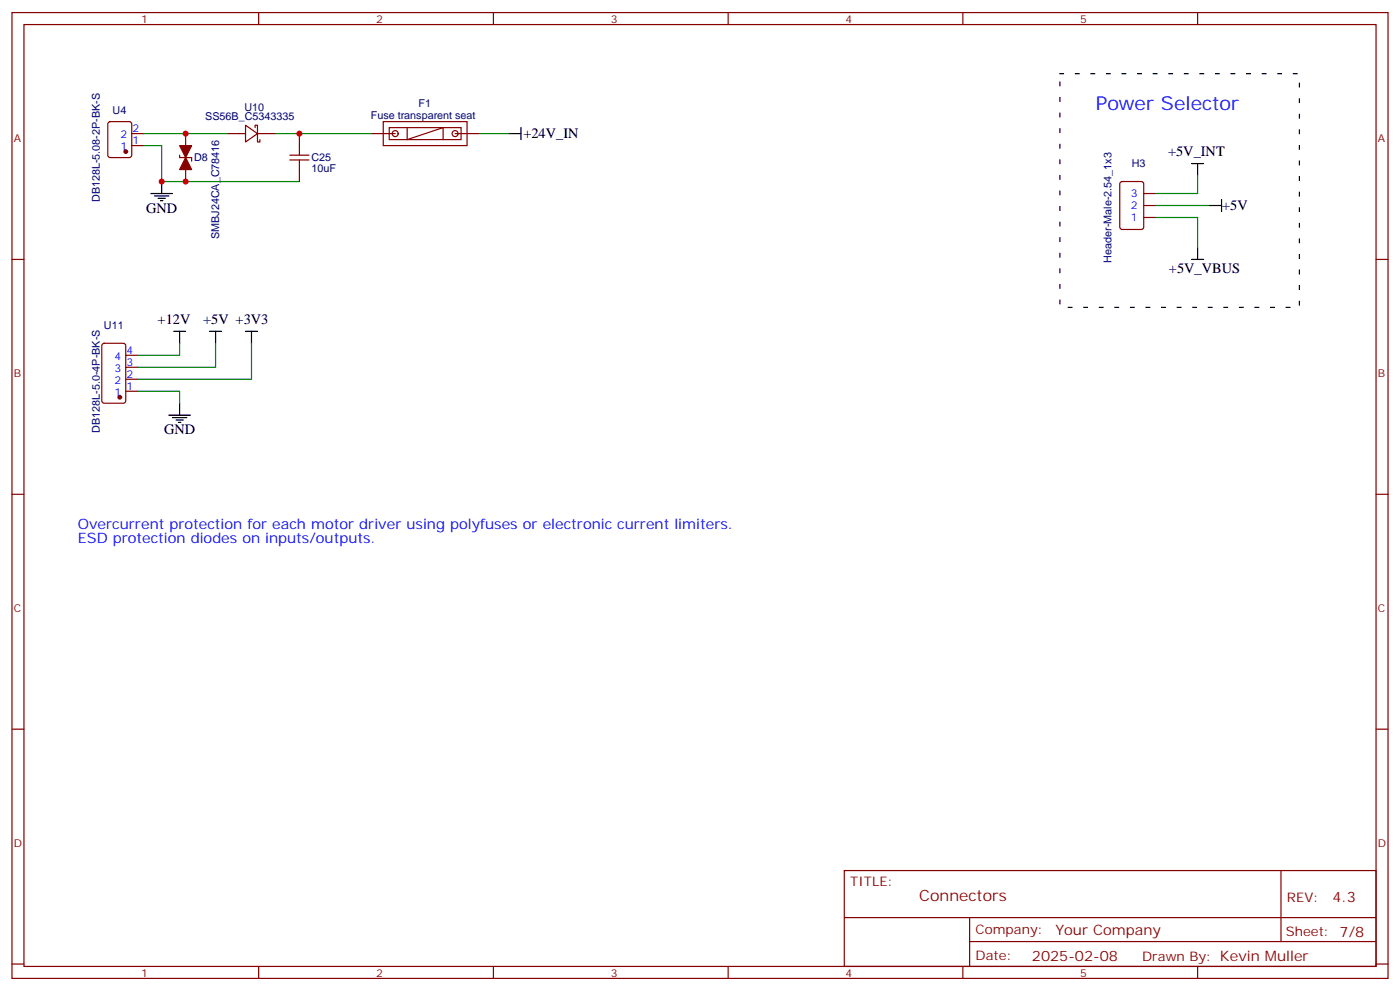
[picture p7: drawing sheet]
<svg xmlns="http://www.w3.org/2000/svg" width="412mm" height="292mm" viewBox="0 0 412 292" stroke-linecap="round" stroke-linejoin="round" font-family="sans-serif">
<g fill="none" stroke="#870000" stroke-width=".35">
<path d="M3.5 3.7h405.4v284.3h-405.4zM7.1 7.2h398.2v277.3h-398.2zM76.2 3.7v3.5M145.3 3.7v3.5M214.5 3.7v3.5M283.6 3.7v3.5M352.8 3.7v3.5M32 36l.5-.2h5.6l.7 .4v9.5l-.5 .6-5.8 .1-.7-.5-.1-9.4zM38.8 39.3h3.5M54.7 39.3v14.1M67 39.3h5.3M72.3 36.9l3.5 2.4-3.5 2.5z"/>
<path d="M75.1 37.6v-.7h.7v4.9h.8v-.7M75.8 39.3h5.3M88.2 39.3v6.4M109.4 39.3h7M112.9 35.8h24.7v7.1h-24.7zM114.7 37.6h21.1v3.5h-21.1zM119.9 37.6v3.5l10.6-3.5v3.5M134.1 39.3h7M38.8 42.9h3.5M52.9 45.7v.7h3.5v1M85.4 45.7h5.6M85.4 47.1h5.6"/>
<path d="M88.2 47.1v6.3M330.1 53.7l.5-.3h5.6l.6 .5 .1 13-.5 .6-5.8 .1-.7-.5-.1-12.9zM336.9 57h3.5M3.5 76.4h3.6M336.9 64h3.5M336.9 60.5h3.5M405.3 76.4h3.6M30.2 101.3l.5-.2h5.6l.7 .4v16.5l-.4 .7h-5.9l-.7-.5v-16.4zM37 115.2h3.6M37 111.7h3.6M37 108.1h3.6M37 104.6h3.6"/>
<path d="M3.5 145.5h3.6M405.3 145.5h3.6M3.5 214.7h3.6M405.3 214.7h3.6M248.7 256.3h156.6v28.2h-156.6zM377.3 256.3v20.9M248.7 270.1h156.5M285.6 277.2h119.6M285.6 270.1v14.2M3.5 283.8h3.6M76.2 284.5v3.5M145.3 284.5v3.5"/>
<path d="M214.5 284.5v3.5M283.6 284.5v3.5M352.8 284.5v3.5M405.3 283.8h3.6"/>
<circle cx="116.4" cy="39.3" r=".88"/>
<circle cx="134.1" cy="39.3" r=".88"/>
</g>
<g fill="#870000" stroke="#870000" stroke-width=".35">
<path d="M52.9 42.9h3.5l-1.7 3.5z"/>
<path d="M54.7 46.4l1.7 3.5h-3.5z"/>
<circle cx="37" cy="44.6" r=".53"/>
<circle cx="35.3" cy="116.9" r=".53"/>
</g>
<path d="M42.3 39.3h24.7M81.1 39.3h28.3M141.1 39.3h8.8M42.3 42.9h5.3v10.5h40.6M352.8 51.7v5.3h-12.4M340.4 64h12.4v8.8M340.4 60.5h15.9M40.6 115.2h12.3v3.5M52.9 101.1v3.5h-12.3M63.5 101.1v7h-22.9M74.1 101.1v10.6h-33.5" fill="none" stroke="#008700" stroke-width=".35"/>
<g fill="none" stroke="#000" stroke-width=".35">
<path d="M149.9 39.3h3.6M153.5 37.6v3.5M44.4 57h6.4M45.5 57.7h4.2M46.6 58.4h2.1M47.3 59.1h.7M47.6 53.4v3.6M351 48.2h3.5M352.8 48.2v3.5M359.8 58.7v3.6M351 76.4h3.5M352.8 72.8v3.6"/>
<path d="M356.3 60.5h3.5M51.2 97.5h3.5M52.9 97.5v3.6M61.7 97.5h3.6M63.5 97.5v3.6M72.3 97.5h3.5M74.1 97.5v3.6M52.9 118.7v3.5M49.7 122.2h6.4M50.8 122.9h4.2M51.9 123.6h2.1M52.6 124.4h.7"/>
</g>
<path d="M312.2 21.7h70.6v68.8h-70.6z" fill="none" stroke="#000" stroke-width=".35" stroke-dasharray="1.1 3.5"/>
<g fill="#c00">
<circle cx="54.7" cy="39.3" r=".88"/>
<circle cx="54.7" cy="53.4" r=".88"/>
<circle cx="88.2" cy="39.3" r=".88"/>
<circle cx="47.6" cy="53.4" r=".88"/>
</g>
<text font-size="5.6" fill="#00f" x="322.8" y="32.3">Power Selector</text>
<text font-size="4.6" fill="#800" x="270.8" y="265.3">Connectors</text>
<g font-size="4.2">
<text x="154.2" y="40.7">+24V_IN</text>
<text x="344.1" y="46">+5V_INT</text>
<text x="43" y="62.6">GND</text>
<text x="360" y="61.9">+5V</text>
<text x="344.3" y="80.3">+5V_VBUS</text>
<text x="46.4" y="95.4">+12V</text>
<text x="59.8" y="95.4">+5V +3V3</text>
<text x="48.3" y="127.9">GND</text>
</g>
<g font-size="4.2" fill="#00f">
<text x="22.9" y="155.8">Overcurrent protection for each motor driver using polyfuses or electronic current limiters.</text>
<text x="22.9" y="160">ESD protection diodes on inputs/outputs.</text>
</g>
<g font-size="4.2" fill="#800">
<text x="392.5" y="265.6">4.3</text>
<text x="310.9" y="275.1">Your Company</text>
<text x="304" y="282.9">2025-02-08</text>
</g>
<g font-size="3.9" fill="#800">
<text x="250.5" y="260.9">TITLE:</text>
<text x="379.1" y="265.6">REV:</text>
<text x="287.4" y="275.1">Company:</text>
<text x="378.7" y="275.7">Sheet: 7/8</text>
<text x="287.4" y="282.8">Date:</text>
<text x="336.4" y="282.8">Drawn By: Kevin Muller</text>
</g>
<g font-size="3.2" fill="#800">
<text x="41.6" y="6.7">1</text>
<text x="110.8" y="6.7">2</text>
<text x="179.9" y="6.7">3</text>
<text x="249.1" y="6.7">4</text>
<text x="318.2" y="6.7">5</text>
<text x="4.1" y="41.8">A</text>
<text x="405.9" y="41.8">A</text>
<text x="4.1" y="110.9">B</text>
<text x="405.9" y="110.9">B</text>
<text x="4.1" y="180.1">C</text>
<text x="405.9" y="180.1">C</text>
<text x="4.1" y="249.2">D</text>
<text x="405.9" y="249.2">D</text>
<text x="41.6" y="287.5">1</text>
<text x="110.8" y="287.5">2</text>
<text x="179.9" y="287.5">3</text>
<text x="249.1" y="287.5">4</text>
<text x="318.2" y="287.5">5</text>
</g>
<g font-size="3.2" fill="#000080">
<text x="33.2" y="33.4">U4</text>
<text x="60.4" y="35.2">SS56B_C5343335</text>
<text x="72" y="32.6">U10</text>
<text x="109.2" y="35.2">Fuse transparent seat</text>
<text x="123.3" y="31.5">F1</text>
<text x="57.1" y="47.5">D8</text>
<text x="91.7" y="47.5">C25</text>
<text x="91.7" y="50.7">10uF</text>
<text x="333.4" y="49.2">H3</text>
<text x="29.4" y="59.5" transform="rotate(-90 29.4 59.5)">DB128L-5.08-2P-BK-S</text>
<text x="64.6" y="70.4" transform="rotate(-90 64.6 70.4)">SMBJ24CA_C78416</text>
<text x="327.5" y="77.3" transform="rotate(-90 327.5 77.3)">Header-Male-2.54_1x3</text>
<text x="30.6" y="96.9">U11</text>
<text x="29.4" y="127.4" transform="rotate(-90 29.4 127.4)">DB128L-5.0-4P-BK-S</text>
</g>
<g font-size="3.2" fill="#00f">
<text x="35.5" y="40.7">2</text>
<text x="39" y="39">2</text>
<text x="35.5" y="44.3">1</text>
<text x="39" y="42.5">1</text>
<text x="333.1" y="58">3</text>
<text x="333.1" y="65.1">1</text>
<text x="333.1" y="61.6">2</text>
<text x="33.7" y="106">4</text>
<text x="37.2" y="107.8">3</text>
<text x="37.2" y="104.2">4</text>
<text x="33.7" y="113.1">2</text>
<text x="33.7" y="109.5">3</text>
<text x="37.2" y="111.3">2</text>
<text x="33.7" y="116.6">1</text>
<text x="37.2" y="114.8">1</text>
</g>
</svg>
